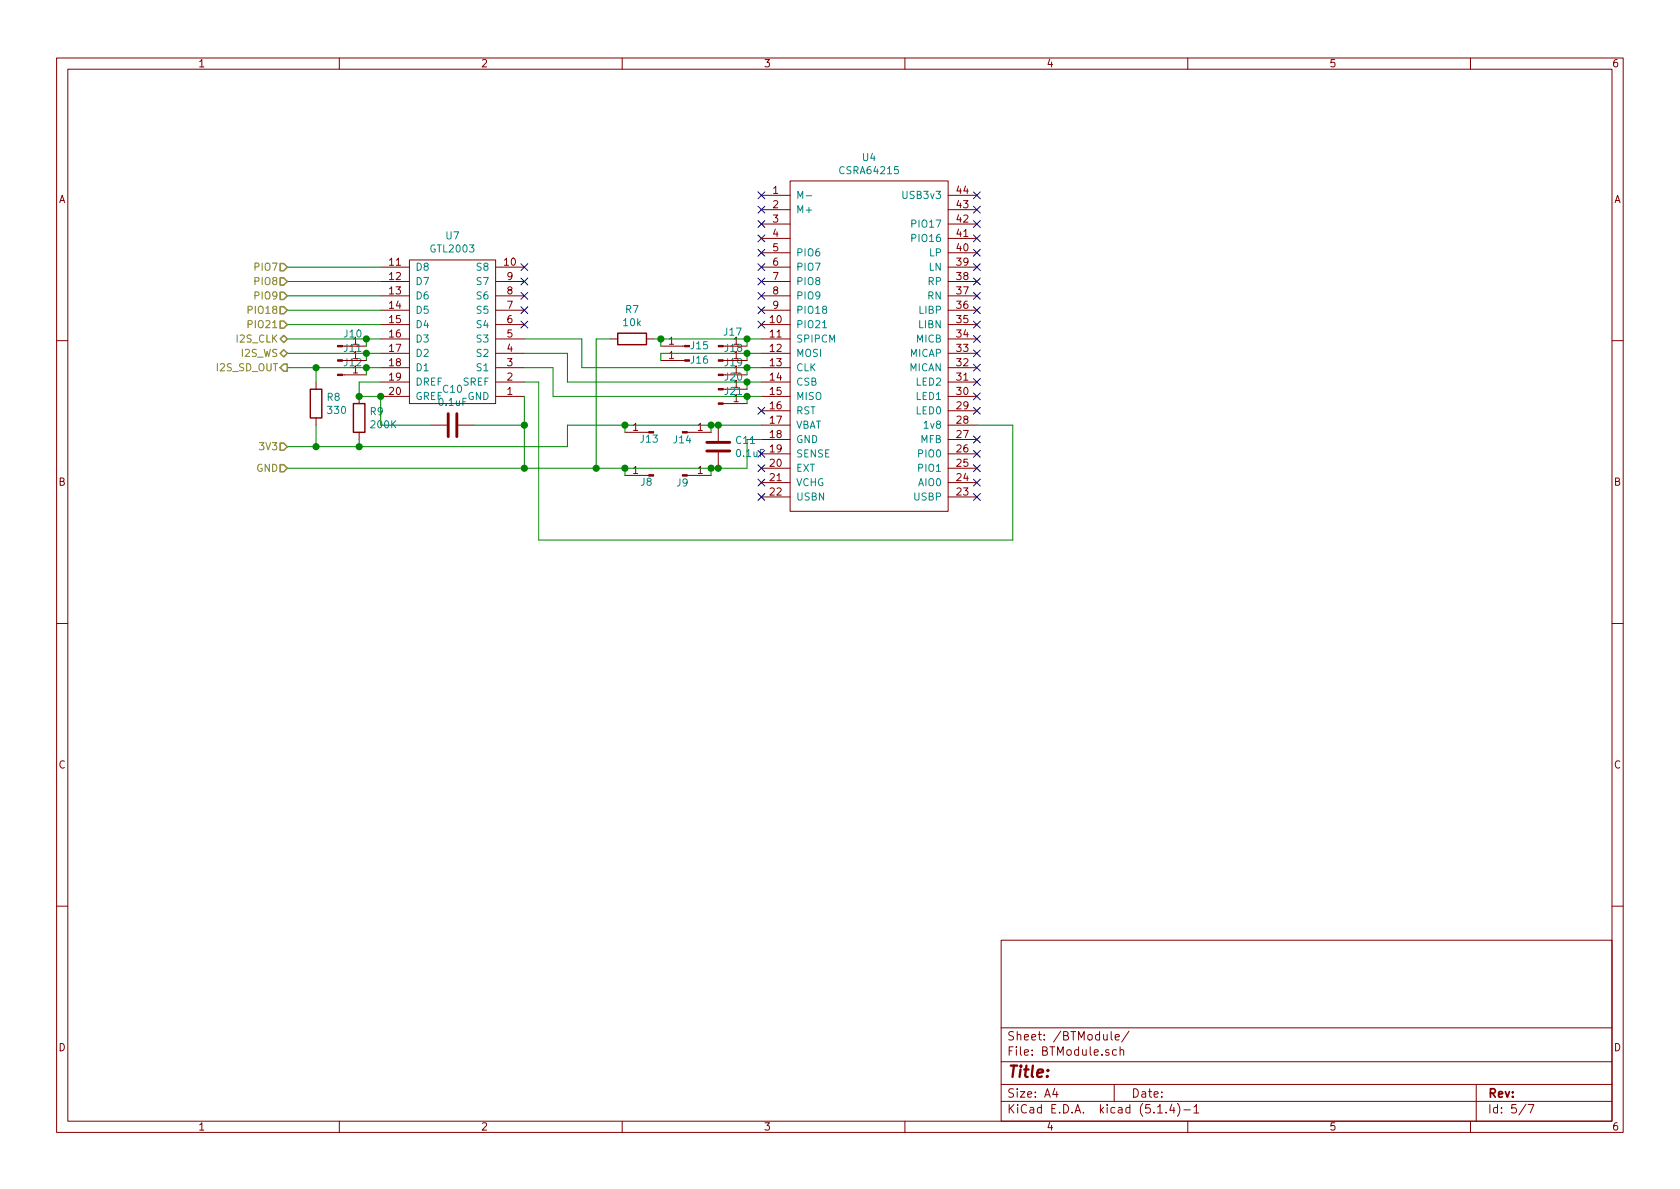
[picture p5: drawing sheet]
EESchema Schematic File Version 4
LIBS:RenaultBT-cache
EELAYER 30 0
EELAYER END
$Descr A4 11693 8268
encoding utf-8
Sheet 5 7
Title ""
Date ""
Rev ""
Comp ""
Comment1 ""
Comment2 ""
Comment3 ""
Comment4 ""
$EndDescr
$Comp
L CSRA64215:CSRA64215 U4
U 1 1
P 6050 2350
F 0 "U4" H 6050 3615 50  0000 C CNN
F 1 "CSRA64215" H 6050 3524 50  0000 C CNN
F 2 "CSRA64215:CSRA64215" H 6000 2950 50  0001 C CNN
F 3 "" H 6000 2950 50  0001 C CNN
	1    6050 2350
	1    0    0    -1  
$EndComp
Text HLabel 2000 3100 0    50   Input ~ 0
3V3
Text HLabel 2000 3250 0    50   Input ~ 0
GND
Text HLabel 2000 2550 0    50   Output ~ 0
I2S_SD_OUT
Text HLabel 2000 2450 0    50   BiDi ~ 0
I2S_WS
Text HLabel 2000 2350 0    50   BiDi ~ 0
I2S_CLK
$Comp
L Device:R R7
U 1 1
P 4400 2350
F 0 "R7" V 4193 2350 50  0000 C CNN
F 1 "10k" V 4284 2350 50  0000 C CNN
F 2 "Resistor_THT:R_Axial_DIN0309_L9.0mm_D3.2mm_P12.70mm_Horizontal" V 4330 2350 50  0001 C CNN
F 3 "~" H 4400 2350 50  0001 C CNN
	1    4400 2350
	0    1    1    0   
$EndComp
Wire Wire Line
	4250 2350 4150 2350
Wire Wire Line
	4150 2350 4150 3250
Wire Wire Line
	5200 2550 5300 2550
Wire Wire Line
	5200 2650 5300 2650
NoConn ~ 5300 1350
NoConn ~ 5300 1450
NoConn ~ 5300 1550
NoConn ~ 5300 1650
NoConn ~ 5300 2850
NoConn ~ 5300 3150
NoConn ~ 5300 3250
NoConn ~ 5300 3350
NoConn ~ 5300 3450
NoConn ~ 6800 3450
NoConn ~ 6800 3350
NoConn ~ 6800 3250
NoConn ~ 6800 3150
NoConn ~ 6800 3050
NoConn ~ 6800 2850
NoConn ~ 6800 2750
NoConn ~ 6800 2650
NoConn ~ 6800 2550
NoConn ~ 6800 2450
NoConn ~ 6800 2350
NoConn ~ 6800 2250
NoConn ~ 6800 2150
NoConn ~ 6800 2050
NoConn ~ 6800 1950
NoConn ~ 6800 1750
NoConn ~ 6800 1850
NoConn ~ 6800 1650
NoConn ~ 6800 1550
NoConn ~ 6800 1450
NoConn ~ 6800 1350
Wire Wire Line
	5200 2750 5300 2750
Text HLabel 2000 2250 0    50   Input ~ 0
PIO21
Text HLabel 2000 2150 0    50   Input ~ 0
PIO18
Text HLabel 2000 2050 0    50   Input ~ 0
PIO9
Text HLabel 2000 1950 0    50   Input ~ 0
PIO8
Text HLabel 2000 1850 0    50   Input ~ 0
PIO7
$Comp
L GTL2003:GTL2003 U7
U 1 1
P 3150 2300
F 0 "U7" H 3150 1635 50  0000 C CNN
F 1 "GTL2003" H 3150 1726 50  0000 C CNN
F 2 "GTL2003:GTL2003" H 3150 2600 50  0001 C CNN
F 3 "" H 3150 2600 50  0001 C CNN
	1    3150 2300
	-1   0    0    1   
$EndComp
$Comp
L Device:C C10
U 1 1
P 3150 2950
F 0 "C10" V 2898 2950 50  0000 C CNN
F 1 "0.1uF" V 2989 2950 50  0000 C CNN
F 2 "Capacitor_THT:C_Disc_D5.0mm_W2.5mm_P2.50mm" H 3188 2800 50  0001 C CNN
F 3 "~" H 3150 2950 50  0001 C CNN
	1    3150 2950
	0    1    1    0   
$EndComp
Wire Wire Line
	3650 2750 3650 2950
Wire Wire Line
	3650 3250 4150 3250
Wire Wire Line
	3650 2650 3750 2650
Wire Wire Line
	3750 2650 3750 3750
Wire Wire Line
	3750 3750 7050 3750
Wire Wire Line
	7050 3750 7050 2950
Wire Wire Line
	7050 2950 6800 2950
Wire Wire Line
	3850 2750 3850 2550
Wire Wire Line
	3850 2550 3650 2550
Wire Wire Line
	3950 2650 3950 2450
Wire Wire Line
	3950 2450 3650 2450
Wire Wire Line
	4050 2550 4050 2350
Wire Wire Line
	4050 2350 3650 2350
Wire Wire Line
	2650 2650 2500 2650
Wire Wire Line
	2500 2650 2500 2750
Wire Wire Line
	2500 2750 2650 2750
$Comp
L Device:C C11
U 1 1
P 5000 3100
F 0 "C11" H 5115 3146 50  0000 L CNN
F 1 "0.1uF" H 5115 3055 50  0000 L CNN
F 2 "Capacitor_THT:C_Disc_D5.0mm_W2.5mm_P2.50mm" H 5038 2950 50  0001 C CNN
F 3 "~" H 5000 3100 50  0001 C CNN
	1    5000 3100
	1    0    0    -1  
$EndComp
Wire Wire Line
	4950 2950 5000 2950
Connection ~ 5000 2950
Connection ~ 4150 3250
Wire Wire Line
	5000 2950 5300 2950
Wire Wire Line
	5000 3250 5200 3250
Wire Wire Line
	5200 3250 5200 3050
Wire Wire Line
	5200 3050 5300 3050
Connection ~ 5000 3250
Connection ~ 3650 3250
Wire Wire Line
	2000 2350 2550 2350
$Comp
L Device:R R8
U 1 1
P 2200 2800
F 0 "R8" H 2270 2846 50  0000 L CNN
F 1 "330" H 2270 2755 50  0000 L CNN
F 2 "Resistor_THT:R_Axial_DIN0204_L3.6mm_D1.6mm_P2.54mm_Vertical" V 2130 2800 50  0001 C CNN
F 3 "~" H 2200 2800 50  0001 C CNN
	1    2200 2800
	1    0    0    -1  
$EndComp
Wire Wire Line
	2200 2650 2200 2550
Wire Wire Line
	2200 2550 2550 2550
Wire Wire Line
	2200 2550 2000 2550
Connection ~ 2200 2550
Wire Wire Line
	2000 2450 2550 2450
Wire Wire Line
	2200 2950 2200 3100
Wire Wire Line
	2200 3100 2000 3100
Wire Wire Line
	2000 1850 2650 1850
Wire Wire Line
	2000 1950 2650 1950
Wire Wire Line
	2000 2050 2650 2050
Wire Wire Line
	2000 2150 2650 2150
Wire Wire Line
	2000 2250 2650 2250
Wire Wire Line
	2000 3250 3650 3250
$Comp
L Device:R R9
U 1 1
P 2500 2900
F 0 "R9" H 2570 2946 50  0000 L CNN
F 1 "200K" H 2570 2855 50  0000 L CNN
F 2 "Resistor_THT:R_Axial_DIN0204_L3.6mm_D1.6mm_P5.08mm_Vertical" V 2430 2900 50  0001 C CNN
F 3 "~" H 2500 2900 50  0001 C CNN
	1    2500 2900
	1    0    0    -1  
$EndComp
Connection ~ 2500 2750
Wire Wire Line
	2200 3100 2500 3100
Wire Wire Line
	2500 3100 2500 3050
Connection ~ 2200 3100
Wire Wire Line
	2500 3100 3950 3100
Wire Wire Line
	3950 3100 3950 2950
Wire Wire Line
	3950 2950 4350 2950
Connection ~ 2500 3100
Wire Wire Line
	3300 2950 3650 2950
Connection ~ 3650 2950
Wire Wire Line
	3650 2950 3650 3250
Wire Wire Line
	2650 2750 2650 2950
Wire Wire Line
	2650 2950 3000 2950
Connection ~ 2650 2750
NoConn ~ 5300 1850
$Comp
L Connector:Conn_01x01_Male J9
U 1 1
P 4750 3300
F 0 "J9" H 4750 3250 50  0000 C CNN
F 1 "Conn_01x01_Male" H 4856 3387 50  0001 C CNN
F 2 "Connector_PinHeader_2.54mm:PinHeader_1x01_P2.54mm_Vertical" H 4750 3300 50  0001 C CNN
F 3 "~" H 4750 3300 50  0001 C CNN
	1    4750 3300
	1    0    0    -1  
$EndComp
$Comp
L Connector:Conn_01x01_Male J8
U 1 1
P 4550 3300
F 0 "J8" H 4600 3350 50  0000 C CNN
F 1 "Conn_01x01_Male" H 4656 3387 50  0001 C CNN
F 2 "Connector_PinHeader_2.54mm:PinHeader_1x01_P2.54mm_Vertical" H 4550 3300 50  0001 C CNN
F 3 "~" H 4550 3300 50  0001 C CNN
	1    4550 3300
	-1   0    0    1   
$EndComp
$Comp
L Connector:Conn_01x01_Male J14
U 1 1
P 4750 3000
F 0 "J14" H 4750 2950 50  0000 C CNN
F 1 "Conn_01x01_Male" H 4856 3087 50  0001 C CNN
F 2 "Connector_PinHeader_2.54mm:PinHeader_1x01_P2.54mm_Vertical" H 4750 3000 50  0001 C CNN
F 3 "~" H 4750 3000 50  0001 C CNN
	1    4750 3000
	1    0    0    -1  
$EndComp
$Comp
L Connector:Conn_01x01_Male J13
U 1 1
P 4550 3000
F 0 "J13" H 4650 3050 50  0000 R CNN
F 1 "Conn_01x01_Male" H 4523 3021 50  0001 R CNN
F 2 "Connector_PinHeader_2.54mm:PinHeader_1x01_P2.54mm_Vertical" H 4550 3000 50  0001 C CNN
F 3 "~" H 4550 3000 50  0001 C CNN
	1    4550 3000
	-1   0    0    1   
$EndComp
$Comp
L Connector:Conn_01x01_Male J17
U 1 1
P 5000 2400
F 0 "J17" H 5100 2500 50  0000 C CNN
F 1 "Conn_01x01_Male" H 5106 2487 50  0001 C CNN
F 2 "Connector_PinHeader_2.54mm:PinHeader_1x01_P2.54mm_Vertical" H 5000 2400 50  0001 C CNN
F 3 "~" H 5000 2400 50  0001 C CNN
	1    5000 2400
	1    0    0    -1  
$EndComp
$Comp
L Connector:Conn_01x01_Male J15
U 1 1
P 4800 2400
F 0 "J15" H 4800 2400 50  0000 R CNN
F 1 "Conn_01x01_Male" H 4773 2421 50  0001 R CNN
F 2 "Connector_PinHeader_2.54mm:PinHeader_1x01_P2.54mm_Vertical" H 4800 2400 50  0001 C CNN
F 3 "~" H 4800 2400 50  0001 C CNN
	1    4800 2400
	-1   0    0    1   
$EndComp
$Comp
L Connector:Conn_01x01_Male J18
U 1 1
P 5000 2500
F 0 "J18" H 5106 2587 50  0000 C CNN
F 1 "Conn_01x01_Male" H 5106 2587 50  0001 C CNN
F 2 "Connector_PinHeader_2.54mm:PinHeader_1x01_P2.54mm_Vertical" H 5000 2500 50  0001 C CNN
F 3 "~" H 5000 2500 50  0001 C CNN
	1    5000 2500
	1    0    0    -1  
$EndComp
$Comp
L Connector:Conn_01x01_Male J16
U 1 1
P 4800 2500
F 0 "J16" H 4800 2500 50  0000 R CNN
F 1 "Conn_01x01_Male" H 4773 2521 50  0001 R CNN
F 2 "Connector_PinHeader_2.54mm:PinHeader_1x01_P2.54mm_Vertical" H 4800 2500 50  0001 C CNN
F 3 "~" H 4800 2500 50  0001 C CNN
	1    4800 2500
	-1   0    0    1   
$EndComp
Wire Wire Line
	4600 2500 4600 2450
Wire Wire Line
	5200 2500 5200 2450
Wire Wire Line
	5200 2450 5300 2450
Wire Wire Line
	4550 2350 4600 2350
Wire Wire Line
	4600 2400 4600 2350
Connection ~ 4600 2350
Wire Wire Line
	4600 2350 5200 2350
Wire Wire Line
	5200 2400 5200 2350
Connection ~ 5200 2350
Wire Wire Line
	5200 2350 5300 2350
$Comp
L Connector:Conn_01x01_Male J19
U 1 1
P 5000 2600
F 0 "J19" H 5106 2687 50  0000 C CNN
F 1 "Conn_01x01_Male" H 5106 2687 50  0001 C CNN
F 2 "Connector_PinHeader_2.54mm:PinHeader_1x01_P2.54mm_Vertical" H 5000 2600 50  0001 C CNN
F 3 "~" H 5000 2600 50  0001 C CNN
	1    5000 2600
	1    0    0    -1  
$EndComp
$Comp
L Connector:Conn_01x01_Male J20
U 1 1
P 5000 2700
F 0 "J20" H 5106 2787 50  0000 C CNN
F 1 "Conn_01x01_Male" H 5106 2787 50  0001 C CNN
F 2 "Connector_PinHeader_2.54mm:PinHeader_1x01_P2.54mm_Vertical" H 5000 2700 50  0001 C CNN
F 3 "~" H 5000 2700 50  0001 C CNN
	1    5000 2700
	1    0    0    -1  
$EndComp
$Comp
L Connector:Conn_01x01_Male J21
U 1 1
P 5000 2800
F 0 "J21" H 5106 2887 50  0000 C CNN
F 1 "Conn_01x01_Male" H 5106 2887 50  0001 C CNN
F 2 "Connector_PinHeader_2.54mm:PinHeader_1x01_P2.54mm_Vertical" H 5000 2800 50  0001 C CNN
F 3 "~" H 5000 2800 50  0001 C CNN
	1    5000 2800
	1    0    0    -1  
$EndComp
Wire Wire Line
	5200 2800 5200 2750
Wire Wire Line
	5200 2700 5200 2650
Wire Wire Line
	5200 2600 5200 2550
Connection ~ 5200 2550
Connection ~ 5200 2650
Connection ~ 5200 2750
Wire Wire Line
	4050 2550 5200 2550
Wire Wire Line
	3950 2650 5200 2650
Wire Wire Line
	3850 2750 5200 2750
Wire Wire Line
	4950 2950 4950 3000
Wire Wire Line
	4350 2950 4350 3000
Wire Wire Line
	4350 2950 4950 2950
Connection ~ 4350 2950
Connection ~ 4950 2950
Wire Wire Line
	4150 3250 4350 3250
Wire Wire Line
	4350 3250 4350 3300
Connection ~ 4350 3250
Wire Wire Line
	4350 3250 4950 3250
Wire Wire Line
	4950 3300 4950 3250
Connection ~ 4950 3250
Wire Wire Line
	4950 3250 5000 3250
$Comp
L Connector:Conn_01x01_Male J12
U 1 1
P 2350 2600
F 0 "J12" H 2456 2687 50  0000 C CNN
F 1 "Conn_01x01_Male" H 2456 2687 50  0001 C CNN
F 2 "Connector_PinHeader_2.54mm:PinHeader_1x01_P2.54mm_Vertical" H 2350 2600 50  0001 C CNN
F 3 "~" H 2350 2600 50  0001 C CNN
	1    2350 2600
	1    0    0    -1  
$EndComp
$Comp
L Connector:Conn_01x01_Male J11
U 1 1
P 2350 2500
F 0 "J11" H 2456 2587 50  0000 C CNN
F 1 "Conn_01x01_Male" H 2456 2587 50  0001 C CNN
F 2 "Connector_PinHeader_2.54mm:PinHeader_1x01_P2.54mm_Vertical" H 2350 2500 50  0001 C CNN
F 3 "~" H 2350 2500 50  0001 C CNN
	1    2350 2500
	1    0    0    -1  
$EndComp
$Comp
L Connector:Conn_01x01_Male J10
U 1 1
P 2350 2400
F 0 "J10" H 2456 2487 50  0000 C CNN
F 1 "Conn_01x01_Male" H 2456 2487 50  0001 C CNN
F 2 "Connector_PinHeader_2.54mm:PinHeader_1x01_P2.54mm_Vertical" H 2350 2400 50  0001 C CNN
F 3 "~" H 2350 2400 50  0001 C CNN
	1    2350 2400
	1    0    0    -1  
$EndComp
Wire Wire Line
	2550 2400 2550 2350
Connection ~ 2550 2350
Wire Wire Line
	2550 2350 2650 2350
Wire Wire Line
	2550 2500 2550 2450
Connection ~ 2550 2450
Wire Wire Line
	2550 2450 2650 2450
Wire Wire Line
	2550 2600 2550 2550
Connection ~ 2550 2550
Wire Wire Line
	2550 2550 2650 2550
NoConn ~ 5300 1750
NoConn ~ 5300 1950
NoConn ~ 5300 2050
NoConn ~ 5300 2150
NoConn ~ 5300 2250
NoConn ~ 3650 1850
NoConn ~ 3650 1950
NoConn ~ 3650 2050
NoConn ~ 3650 2150
NoConn ~ 3650 2250
Wire Wire Line
	4600 2450 5200 2450
Connection ~ 5200 2450
$EndSCHEMATC
